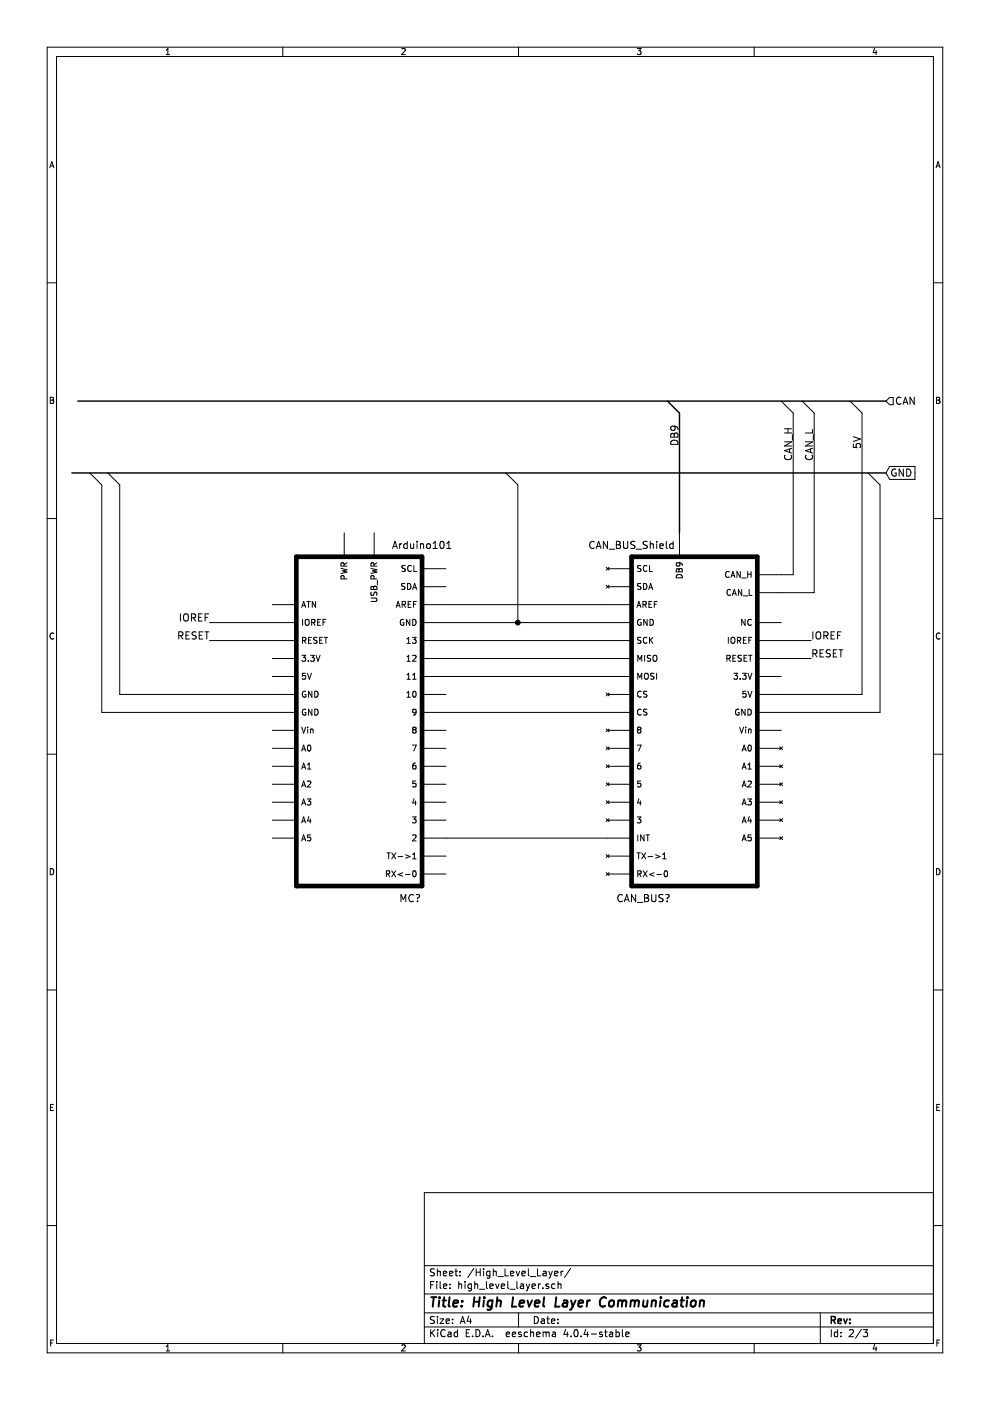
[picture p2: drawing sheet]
EESchema Schematic File Version 2
LIBS:power
LIBS:device
LIBS:transistors
LIBS:conn
LIBS:linear
LIBS:regul
LIBS:74xx
LIBS:cmos4000
LIBS:adc-dac
LIBS:memory
LIBS:xilinx
LIBS:microcontrollers
LIBS:dsp
LIBS:microchip
LIBS:analog_switches
LIBS:motorola
LIBS:texas
LIBS:intel
LIBS:audio
LIBS:interface
LIBS:digital-audio
LIBS:philips
LIBS:display
LIBS:cypress
LIBS:siliconi
LIBS:opto
LIBS:atmel
LIBS:contrib
LIBS:valves
LIBS:modexo
EELAYER 25 0
EELAYER END
$Descr A4 8268 11693 portrait
encoding utf-8
Sheet 2 3
Title "High Level Layer Communication"
Date ""
Rev ""
Comp ""
Comment1 ""
Comment2 ""
Comment3 ""
Comment4 ""
$EndDescr
$Comp
L Arduino101 MC?
U 1 1
P 3025 6050
F 0 "MC?" H 3425 4600 60  0000 C CNN
F 1 "Arduino101" H 3525 7550 60  0000 C CNN
F 2 "" H 3025 6050 60  0001 C CNN
F 3 "" H 3025 6050 60  0001 C CNN
	1    3025 6050
	1    0    0    -1  
$EndComp
Text Label 6775 5350 0    60   ~ 0
IOREF
Text Label 6775 5500 0    60   ~ 0
RESET
Text Label 1750 5200 2    60   ~ 0
IOREF
Text Label 1750 5350 2    60   ~ 0
RESET
Text HLabel 7400 3350 2    60   Input ~ 0
CAN
Text GLabel 7400 3950 2    60   Input ~ 0
GND
Entry Bus Bus
	5575 3350 5675 3450
Entry Wire Line
	900  3950 1000 4050
Entry Wire Line
	750  3950 850  4050
Entry Wire Line
	4225 3950 4325 4050
$Comp
L CAN_BUS_Shield CAN_BUS?
U 1 1
P 5775 6050
F 0 "CAN_BUS?" H 6175 4600 60  0000 C CNN
F 1 "CAN_BUS_Shield" H 6275 7550 60  0000 C CNN
F 2 "" H 5775 6050 60  0001 C CNN
F 3 "" H 5775 6050 60  0001 C CNN
	1    5775 6050
	-1   0    0    -1  
$EndComp
Entry Wire Line
	7250 3950 7350 4050
Entry Wire Line
	7100 3350 7200 3450
Entry Wire Line
	6525 3350 6625 3450
Entry Wire Line
	6700 3350 6800 3450
Text Label 7200 3750 1    60   ~ 0
5V
Text Label 6800 3850 1    60   ~ 0
CAN_L
Text Label 6625 3850 1    60   ~ 0
CAN_H
Wire Wire Line
	3725 5050 5075 5050
Wire Wire Line
	3725 5200 5075 5200
Wire Wire Line
	3725 5350 5075 5350
Wire Wire Line
	3725 5500 5075 5500
Wire Wire Line
	3725 5650 5075 5650
Wire Wire Line
	3725 5950 5075 5950
Wire Wire Line
	3725 7000 5075 7000
Wire Wire Line
	2275 5200 1750 5200
Wire Wire Line
	2275 5350 1750 5350
Wire Bus Line
	650  3350 7400 3350
Wire Bus Line
	600  3950 7400 3950
Wire Wire Line
	1000 5800 2275 5800
Wire Bus Line
	5675 3450 5675 4450
Wire Wire Line
	1000 5800 1000 4050
Wire Wire Line
	2275 5950 850  5950
Wire Wire Line
	850  5950 850  4050
Wire Wire Line
	4325 4050 4325 5200
Connection ~ 4325 5200
Wire Wire Line
	6775 5350 6525 5350
Wire Wire Line
	6525 5500 6775 5500
Wire Wire Line
	6525 5950 7350 5950
Wire Wire Line
	7350 5950 7350 4050
Wire Wire Line
	7200 5800 6525 5800
Wire Wire Line
	7200 3450 7200 5800
Wire Wire Line
	6625 4800 6525 4800
Wire Wire Line
	6625 3450 6625 4800
Wire Wire Line
	6800 4950 6525 4950
Wire Wire Line
	6800 3450 6800 4950
Text Label 5675 3725 1    60   ~ 0
DB9
$EndSCHEMATC
